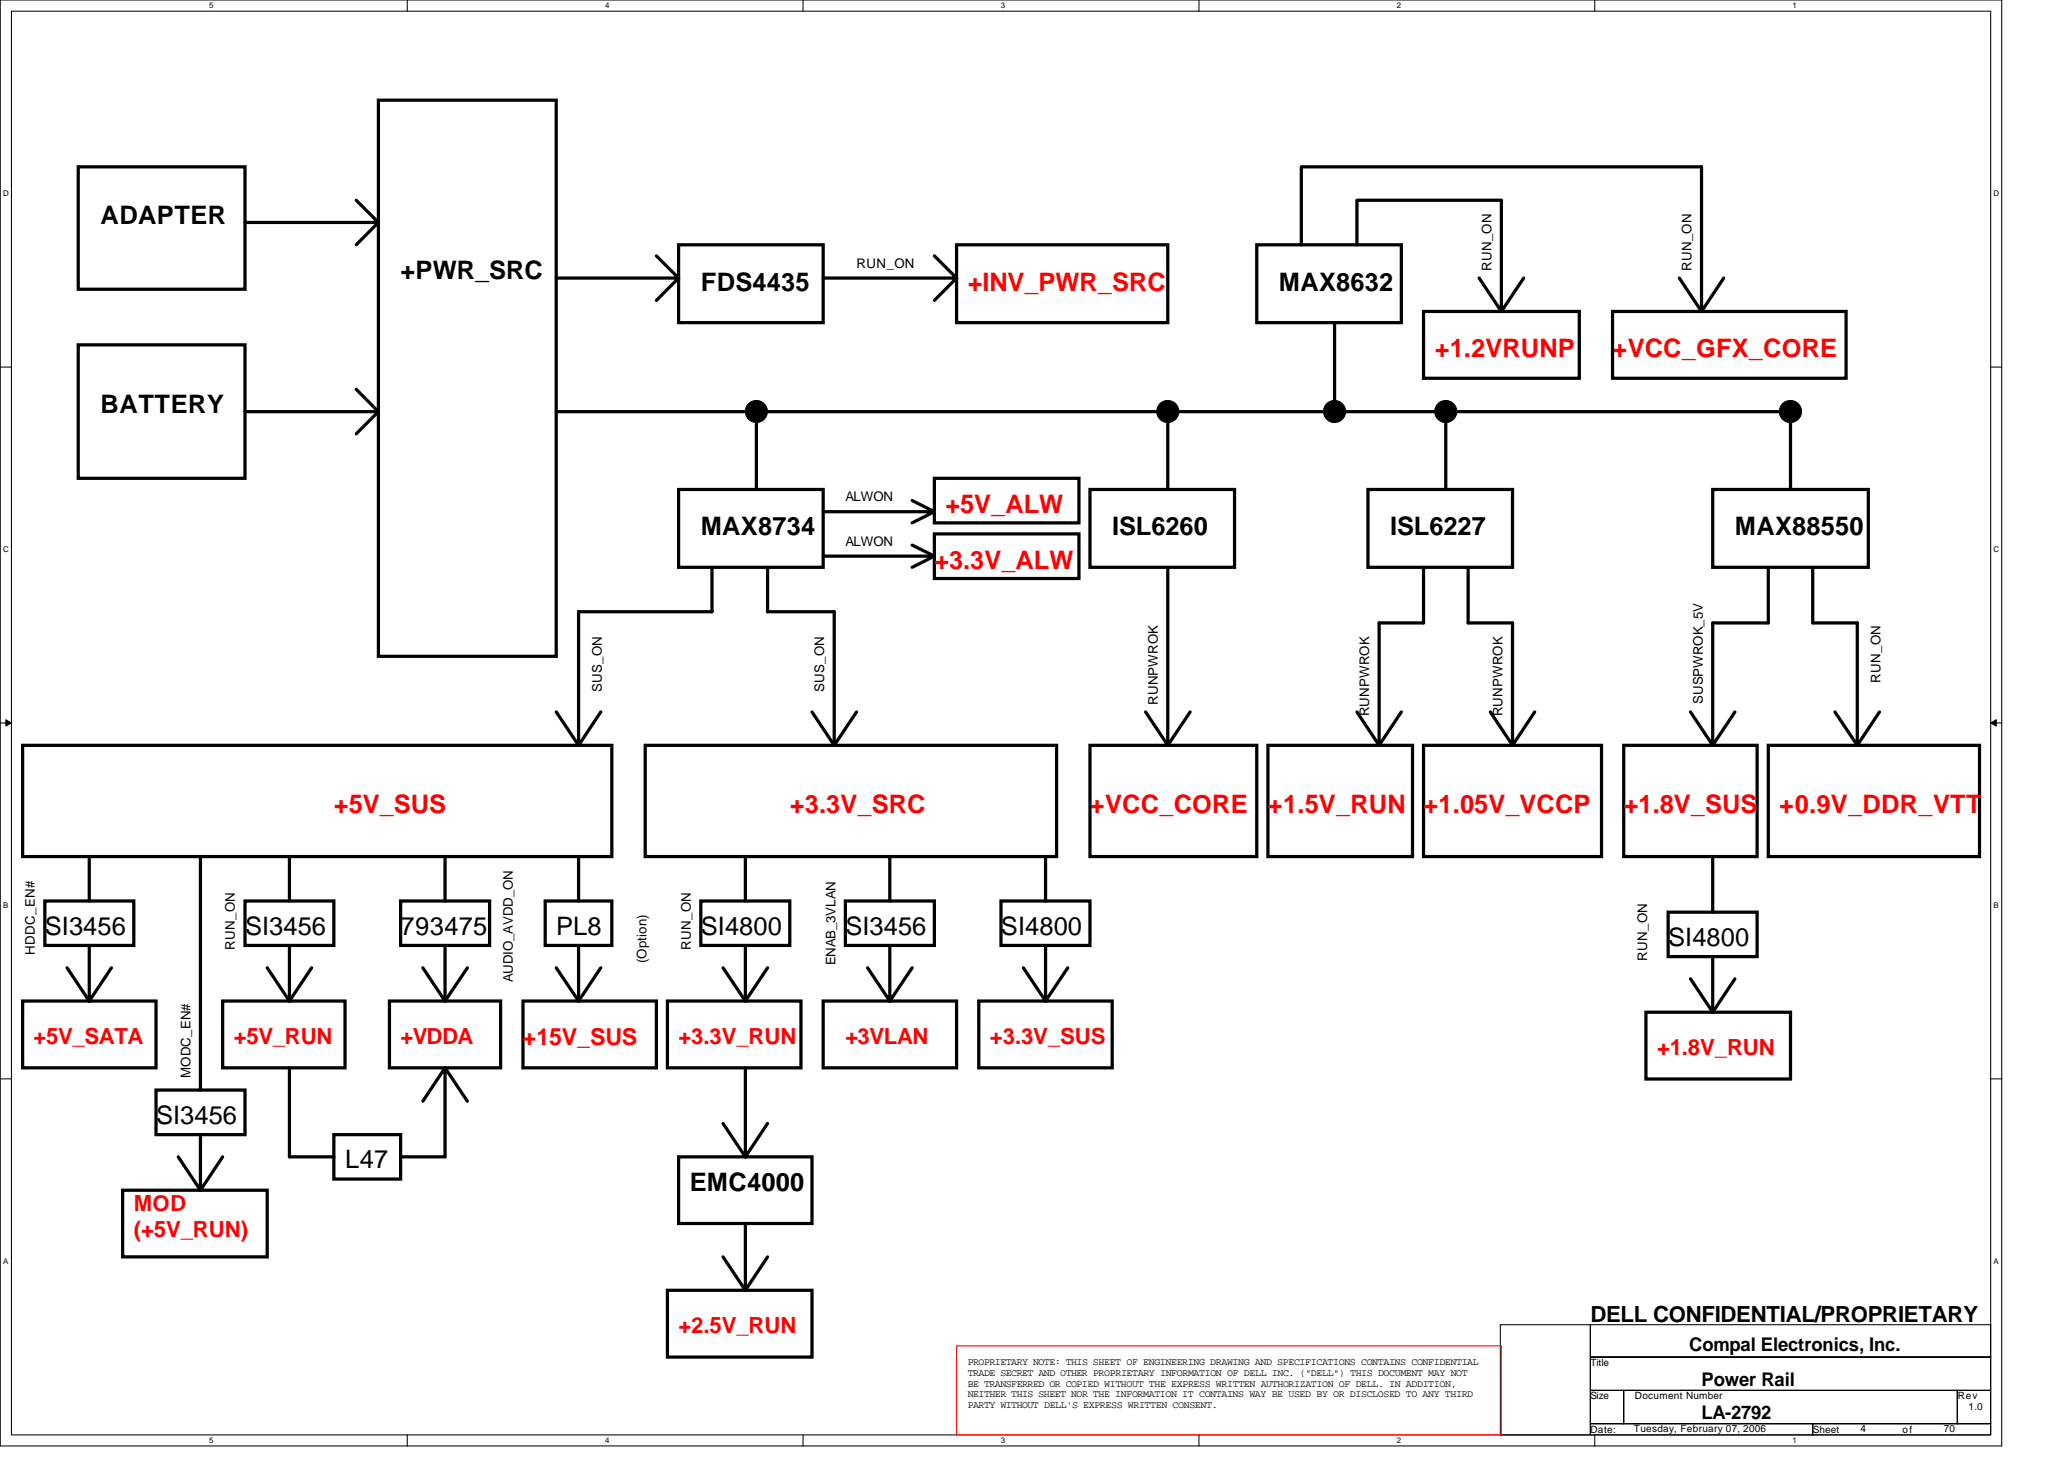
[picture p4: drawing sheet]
<svg xmlns="http://www.w3.org/2000/svg" width="297mm" height="210mm" viewBox="0 0 297 210" stroke-linecap="round" stroke-linejoin="round" font-family="sans-serif">
<path d="M0 0h288.1v208h-288.1zM1.6 1.6h284.9v204.8h-284.9z" fill="none" stroke="#000" stroke-width=".15"/>
<g fill="#fff">
<path d="M30.1 .2h.6v1.2h-.6z"/>
<path d="M30.1 206.6h.6v1.3h-.6z"/>
</g>
<path d="M58.6 0v1.6M58.6 206.4v1.6" fill="none" stroke="#000" stroke-width=".15"/>
<g fill="#fff">
<path d="M87.1 .2h.6v1.2h-.6z"/>
<path d="M87.1 206.6h.6v1.3h-.6z"/>
</g>
<path d="M115.6 0v1.6M115.6 206.4v1.6" fill="none" stroke="#000" stroke-width=".15"/>
<g fill="#fff">
<path d="M144 .2h.6v1.2h-.6z"/>
<path d="M144 206.6h.6v1.3h-.6z"/>
</g>
<path d="M172.5 0v1.6M172.5 206.4v1.6" fill="none" stroke="#000" stroke-width=".15"/>
<g fill="#fff">
<path d="M201 .2h.6v1.2h-.6z"/>
<path d="M201 206.6h.6v1.3h-.6z"/>
</g>
<path d="M229.5 0v1.6M229.5 206.4v1.6" fill="none" stroke="#000" stroke-width=".15"/>
<g fill="#fff">
<path d="M258 .2h.6v1.2h-.6z"/>
<path d="M258 206.6h.6v1.3h-.6z"/>
<path d="M.4 27.2h.8v1.3h-.8z"/>
<path d="M286.9 27.2h.8v1.3h-.8z"/>
<path d="M.4 78.4h.8v1.3h-.8z"/>
<path d="M286.9 78.4h.8v1.3h-.8z"/>
</g>
<path d="M0 52.8h1.6M286.5 52.8h1.6" fill="none" stroke="#000" stroke-width=".15"/>
<g fill="#fff">
<path d="M.4 129.6h.8v1.3h-.8z"/>
<path d="M286.9 129.6h.7v1.3h-.7z"/>
</g>
<path d="M0 104h1.6M286.5 104h1.6" fill="none" stroke="#000" stroke-width=".15"/>
<path d="M.8 103.5l.8 .5-.8 .5zM286.5 104l.8-.5v1z" fill="#000" stroke="#000" stroke-width=".14"/>
<g fill="#fff">
<path d="M.4 180.8h.8v1.3h-.8z"/>
<path d="M286.9 180.8h.7v1.3h-.7z"/>
</g>
<path d="M0 155.2h1.6M286.5 155.2h1.6M215.9 190.6h13v15.8h-13zM228.9 190.6h57.6v4.6h-57.6zM228.9 195.2h57.6v4.8h-57.6zM228.9 204.8h32v1.6h-32zM228.9 200h4.8v4.8h-4.8zM233.7 200h48v4.8h-48zM260.9 204.8h25.6v1.6h-25.6zM281.7 200h4.8v4.8h-4.8z" fill="none" stroke="#000" stroke-width=".15"/>
<g fill="none" stroke="#000" stroke-width=".47">
<path d="M54.5 14.4h25.5v80h-25.5zM11.3 24h24v17.6h-24zM35.3 32h19.2M51.3 28.8l3.2 3.2M54.5 32l-3.2 3.2M94.5 36.8l3.2 3.2M97.7 35.2h20.8v11.2h-20.8zM134.5 36.8l3.2 3.2M137.7 35.2h30.4v11.2h-30.4zM180.9 35.2h20.8v11.2h-20.8zM187.3 35.2v-11.2h57.6v20.8M195.3 35.2v-6.4h20.8v16"/>
<path d="M11.3 49.6h24v19.2h-24zM35.3 59.2h19.2M51.3 56l3.2 3.2M54.5 59.2l-3.2 3.2M80 59.2h177.7v11.2M80 40h17.7M97.7 40l-3.2 3.2M108.9 59.2v11.2M118.5 40h19.2M137.7 40l-3.2 3.2M168.1 59.2v11.2M192.1 46.4v11.2"/>
<path d="M204.9 44.8h22.4v9.6h-22.4zM208.1 59.2v11.2M212.9 40l3.2 4.8M219.3 40l-3.2 4.8M232.1 44.8h33.6v9.6h-33.6zM241.7 40l3.2 4.8M248.1 40l-3.2 4.8M97.7 70.4h20.8v11.2h-20.8zM118.5 73.6h16M131.3 72l3.2 1.6M131.3 78.4l3.2 1.6M134.5 68.8h20.8v6.4h-20.8z"/>
<path d="M134.5 76.8h20.8v6.4h-20.8zM134.5 73.6l-3.2 1.6M156.9 70.4h20.8v11.2h-20.8zM196.9 70.4h20.8v11.2h-20.8zM246.5 70.4h22.4v11.2h-22.4zM102.5 81.6v6.4h-19.2v19.2M110.5 81.6v6.4h9.6v19.2M118.5 80h16M134.5 80l-3.2 1.6M168.1 81.6v25.6M204.9 81.6v8h-6.4v17.6M211.3 81.6v8h6.4v17.6"/>
<path d="M254.5 81.6v8h-8v17.6M260.9 81.6v8h6.4v17.6M3.3 107.2h84.8v16h-84.8zM80 102.4l3.3 4.8M86.5 102.4l-3.2 4.8M92.9 107.2h59.2v16h-59.2zM116.9 102.4l3.2 4.8M123.3 102.4l-3.2 4.8M156.9 107.2h24v16h-24zM164.9 102.4l3.2 4.8M171.3 102.4l-3.2 4.8M182.5 107.2h20.8v16h-20.8z"/>
<path d="M195.3 102.4l3.2 4.8M201.7 102.4l-3.2 4.8M204.9 107.2h25.6v16h-25.6zM214.5 102.4l3.2 4.8M220.9 102.4l-3.2 4.8M233.7 107.2h19.2v16h-19.2zM243.3 102.4l3.2 4.8M249.7 102.4l-3.2 4.8M254.5 107.2h30.4v16h-30.4zM264.1 102.4l3.2 4.8M270.5 102.4l-3.2 4.8M6.5 129.6h12.8v6.4h-12.8z"/>
<path d="M9.6 139.2l3.2 4.8M12.8 123.2v6.4M12.8 136v8M16 139.2l-3.2 4.8M28.8 123.2v33.6M35.3 129.6h12.7v6.4h-12.7zM38.5 139.2l3.2 4.8M41.7 123.2v6.4M41.7 136v8M44.8 139.2l-3.1 4.8M57.7 129.6h12.8v6.4h-12.8zM60.9 139.2l3.1 4.8"/>
<path d="M64 123.2v6.4M64 136v8M67.3 139.2l-3.3 4.8M78.5 129.6h9.6v6.4h-9.6zM80 139.2l3.3 4.8M83.3 123.2v6.4M83.3 136v8M86.5 139.2l-3.2 4.8M100.9 129.6h12.8v6.4h-12.8zM104.1 139.2l3.2 4.8M107.3 123.2v6.4M107.3 136v8"/>
<path d="M110.5 139.2l-3.2 4.8M121.7 129.6h12.8v6.4h-12.8zM124.9 139.2l3.2 4.8M128.1 123.2v6.4M128.1 136v8M131.3 139.2l-3.2 4.8M144.1 129.6h12.8v6.4h-12.8zM147.3 139.2l3.2 4.8M150.5 123.2v6.4M150.5 136v8M153.7 139.2l-3.2 4.8M240.1 131.2h12.8v6.4h-12.8z"/>
<path d="M246.5 123.2v8M246.5 137.6v8M3.3 144h19.2v9.6h-19.2zM22.5 156.8h12.8v6.4h-12.8zM32 144h17.7v9.6h-17.7zM41.7 153.6v12.8h6.3M56 144h16v9.6h-16zM64 153.6v12.8h-6.3M64 153.6l-3.1 4.8M64 153.6l3.3 4.8M75.3 144h19.2v9.6h-19.2zM96.1 144h19.2v9.6h-19.2z"/>
<path d="M107.3 153.6v12.8M118.5 144h19.2v9.6h-19.2zM140.9 144h19.2v9.6h-19.2zM236.9 145.6h20.8v9.6h-20.8zM243.3 140.8l3.2 4.8M249.7 140.8l-3.2 4.8M17.6 171.2h20.9v9.6h-20.9zM25.7 166.4l3.1 4.8M28.8 163.2v8M32 166.4l-3.2 4.8M48 163.2h9.7v6.4h-9.7zM97.7 166.4h19.2v9.6h-19.2z"/>
<path d="M104.1 161.6l3.2 4.8M107.3 176v9.6M110.5 161.6l-3.2 4.8M96.1 185.6h20.8v9.6h-20.8zM104.1 180.8l3.2 4.8M110.5 180.8l-3.2 4.8"/>
</g>
<g fill="#000" stroke="#000" stroke-width=".15">
<circle cx="108.9" cy="59.2" r="1.59"/>
<circle cx="168.1" cy="59.2" r="1.59"/>
<circle cx="192.1" cy="59.2" r="1.59"/>
<circle cx="208.1" cy="59.2" r="1.59"/>
<circle cx="257.7" cy="59.2" r="1.6"/>
</g>
<path d="M137.7 193.6h78.4v12.8h-78.4z" fill="none" stroke="#f00" stroke-width=".15"/>
<g font-size="3.7">
<text x="14.5" y="32.2">ADAPTER</text>
<text x="57.7" y="40.2">+PWR_SRC</text>
<text x="100.9" y="41.8">FDS4435</text>
<text x="184.1" y="41.8">MAX8632</text>
<text x="14.5" y="59.4">BATTERY</text>
<text x="100.9" y="77">MAX8734</text>
<text x="160.1" y="77">ISL6260</text>
<text x="200.1" y="77">ISL6227</text>
<text x="249.7" y="77">MAX88550</text>
<text x="6.5" y="134.5">SI3456</text>
<text x="35.3" y="134.5">SI3456</text>
<text x="57.7" y="134.5">793475</text>
<text x="80" y="134.5">PL8</text>
<text x="100.9" y="134.5">SI4800</text>
<text x="121.7" y="134.5">SI3456</text>
<text x="144.1" y="134.5">SI4800</text>
<text x="240.1" y="136.1">SI4800</text>
<text x="22.5" y="161.7">SI3456</text>
<text x="49.7" y="168.1">L47</text>
<text x="99.3" y="171.4">EMC4000</text>
</g>
<g font-size="3.7" fill="#f00">
<text x="139.3" y="41.8">+INV_PWR_SRC</text>
<text x="206.5" y="51.4">+1.2VRUNP</text>
<text x="232.1" y="51.4">+VCC_GFX_CORE</text>
<text x="136.1" y="73.8">+5V_ALW</text>
<text x="134.5" y="81.8">+3.3V_ALW</text>
<text x="48" y="117">+5V_SUS</text>
<text x="113.7" y="117">+3.3V_SRC</text>
<text x="156.9" y="117">+VCC_CORE</text>
<text x="182.5" y="117">+1.5V_RUN</text>
<text x="204.9" y="117">+1.05V_VCCP</text>
<text x="233.7" y="117">+1.8V_SUS</text>
<text x="256.1" y="117">+0.9V_DDR_VTT</text>
</g>
<text font-size="3.3" fill="#f00" x="75.3" y="150.3">+15V_SUS</text>
<g font-size="3.2" fill="#f00">
<text x="4.8" y="150.2">+5V_SATA</text>
<text x="33.6" y="150.2">+5V_RUN</text>
<text x="57.7" y="150.2">+VDDA</text>
<text x="97.7" y="150.2">+3.3V_RUN</text>
<text x="121.7" y="150.2">+3VLAN</text>
<text x="142.5" y="150.2">+3.3V_SUS</text>
<text x="238.5" y="151.8">+1.8V_RUN</text>
<text x="19.3" y="174.2">MOD</text>
<text x="19.3" y="178">(+5V_RUN)</text>
<text x="97.7" y="191.8">+2.5V_RUN</text>
</g>
<text font-size="3.2" x="228.9" y="190.2">DELL CONFIDENTIAL/PROPRIETARY</text>
<g font-size="2.7">
<text x="243.1" y="194.4">Compal Electronics, Inc.</text>
<text x="244.9" y="199.3">Power Rail</text>
<text x="244.9" y="204.2">LA-2792</text>
</g>
<g font-size="1.9">
<text x="123.3" y="38.5">RUN_ON</text>
<text x="214.6" y="39.1" transform="rotate(-90 214.6 39.1)">RUN_ON</text>
<text x="243.4" y="39.1" transform="rotate(-90 243.4 39.1)">RUN_ON</text>
<text x="121.7" y="72.1">ALWON</text>
<text x="121.7" y="78.5">ALWON</text>
<text x="86.6" y="99.5" transform="rotate(-90 86.6 99.5)">SUS_ON</text>
<text x="118.6" y="99.5" transform="rotate(-90 118.6 99.5)">SUS_ON</text>
<text x="166.6" y="101.5" transform="rotate(-90 166.6 101.5)">RUNPWROK</text>
<text x="245" y="101.3" transform="rotate(-90 245 101.3)">SUSPWROK_5V</text>
<text x="270.6" y="98.3" transform="rotate(-90 270.6 98.3)">RUN_ON</text>
<text x="197" y="103.1" transform="rotate(-90 197 103.1)">RUNPWROK</text>
<text x="216.2" y="103.1" transform="rotate(-90 216.2 103.1)">RUNPWROK</text>
<text x="5" y="137.4" transform="rotate(-90 5 137.4)">HDDC_EN#</text>
<text x="33.8" y="136.7" transform="rotate(-90 33.8 136.7)">RUN_ON</text>
<text x="99.4" y="136.7" transform="rotate(-90 99.4 136.7)">RUN_ON</text>
<text x="73.8" y="141.3" transform="rotate(-90 73.8 141.3)">AUDIO_AVDD_ON</text>
<text x="93" y="138.6" transform="rotate(-90 93 138.6)">(Option)</text>
<text x="120.2" y="138.9" transform="rotate(-90 120.2 138.9)">ENAB_3VLAN</text>
<text x="237" y="138.3" transform="rotate(-90 237 138.3)">RUN_ON</text>
<text x="27.4" y="155.1" transform="rotate(-90 27.4 155.1)">MODC_EN#</text>
</g>
<g font-size="1.4">
<text x="139.3" y="196.4">PROPRIETARY NOTE: THIS SHEET OF ENGINEERING DRAWING AND SPECIFICATIONS CONTAINS CONFIDENTIAL</text>
<text x="139.3" y="197.9">TRADE SECRET AND OTHER PROPRIETARY INFORMATION OF DELL INC. (&quot;DELL&quot;) THIS DOCUMENT MAY NOT</text>
<text x="228.9" y="196.5">Title</text>
<text x="139.3" y="199.5">BE TRANSFERRED OR COPIED WITHOUT THE EXPRESS WRITTEN AUTHORIZATION OF DELL. IN ADDITION,</text>
<text x="139.3" y="201">NEITHER THIS SHEET NOR THE INFORMATION IT CONTAINS WAY BE USED BY OR DISCLOSED TO ANY THIRD</text>
<text x="139.3" y="202.6">PARTY WITHOUT DELL'S EXPRESS WRITTEN CONSENT.</text>
<text x="228.9" y="201.3">Size</text>
<text x="235.3" y="201.3">Document Number</text>
<text x="281.7" y="201.3">Rev</text>
<text x="283.3" y="202.9">1.0</text>
<text x="228.9" y="206.1">Date:</text>
<text x="235.1" y="206">Tuesday, February 07, 2006</text>
<text x="260.9" y="206.1">Sheet</text>
<text x="267.8" y="206">4</text>
<text x="273.8" y="206.1">of</text>
<text x="279.8" y="206">70</text>
</g>
<g font-size="1.1">
<text x="30.1" y="1.2">5</text>
<text x="87.1" y="1.2">4</text>
<text x="144" y="1.2">3</text>
<text x="201" y="1.2">2</text>
<text x="258" y="1.2">1</text>
<text x=".4" y="28.2">D</text>
<text x="286.9" y="28.2">D</text>
<text x=".4" y="79.4">C</text>
<text x="286.9" y="79.4">C</text>
<text x=".4" y="130.6">B</text>
<text x="286.9" y="130.6">B</text>
<text x=".4" y="181.8">A</text>
<text x="286.9" y="181.8">A</text>
<text x="30.1" y="207.6">5</text>
<text x="87.1" y="207.6">4</text>
<text x="144" y="207.6">3</text>
<text x="201" y="207.6">2</text>
<text x="258" y="207.6">1</text>
</g>
</svg>
